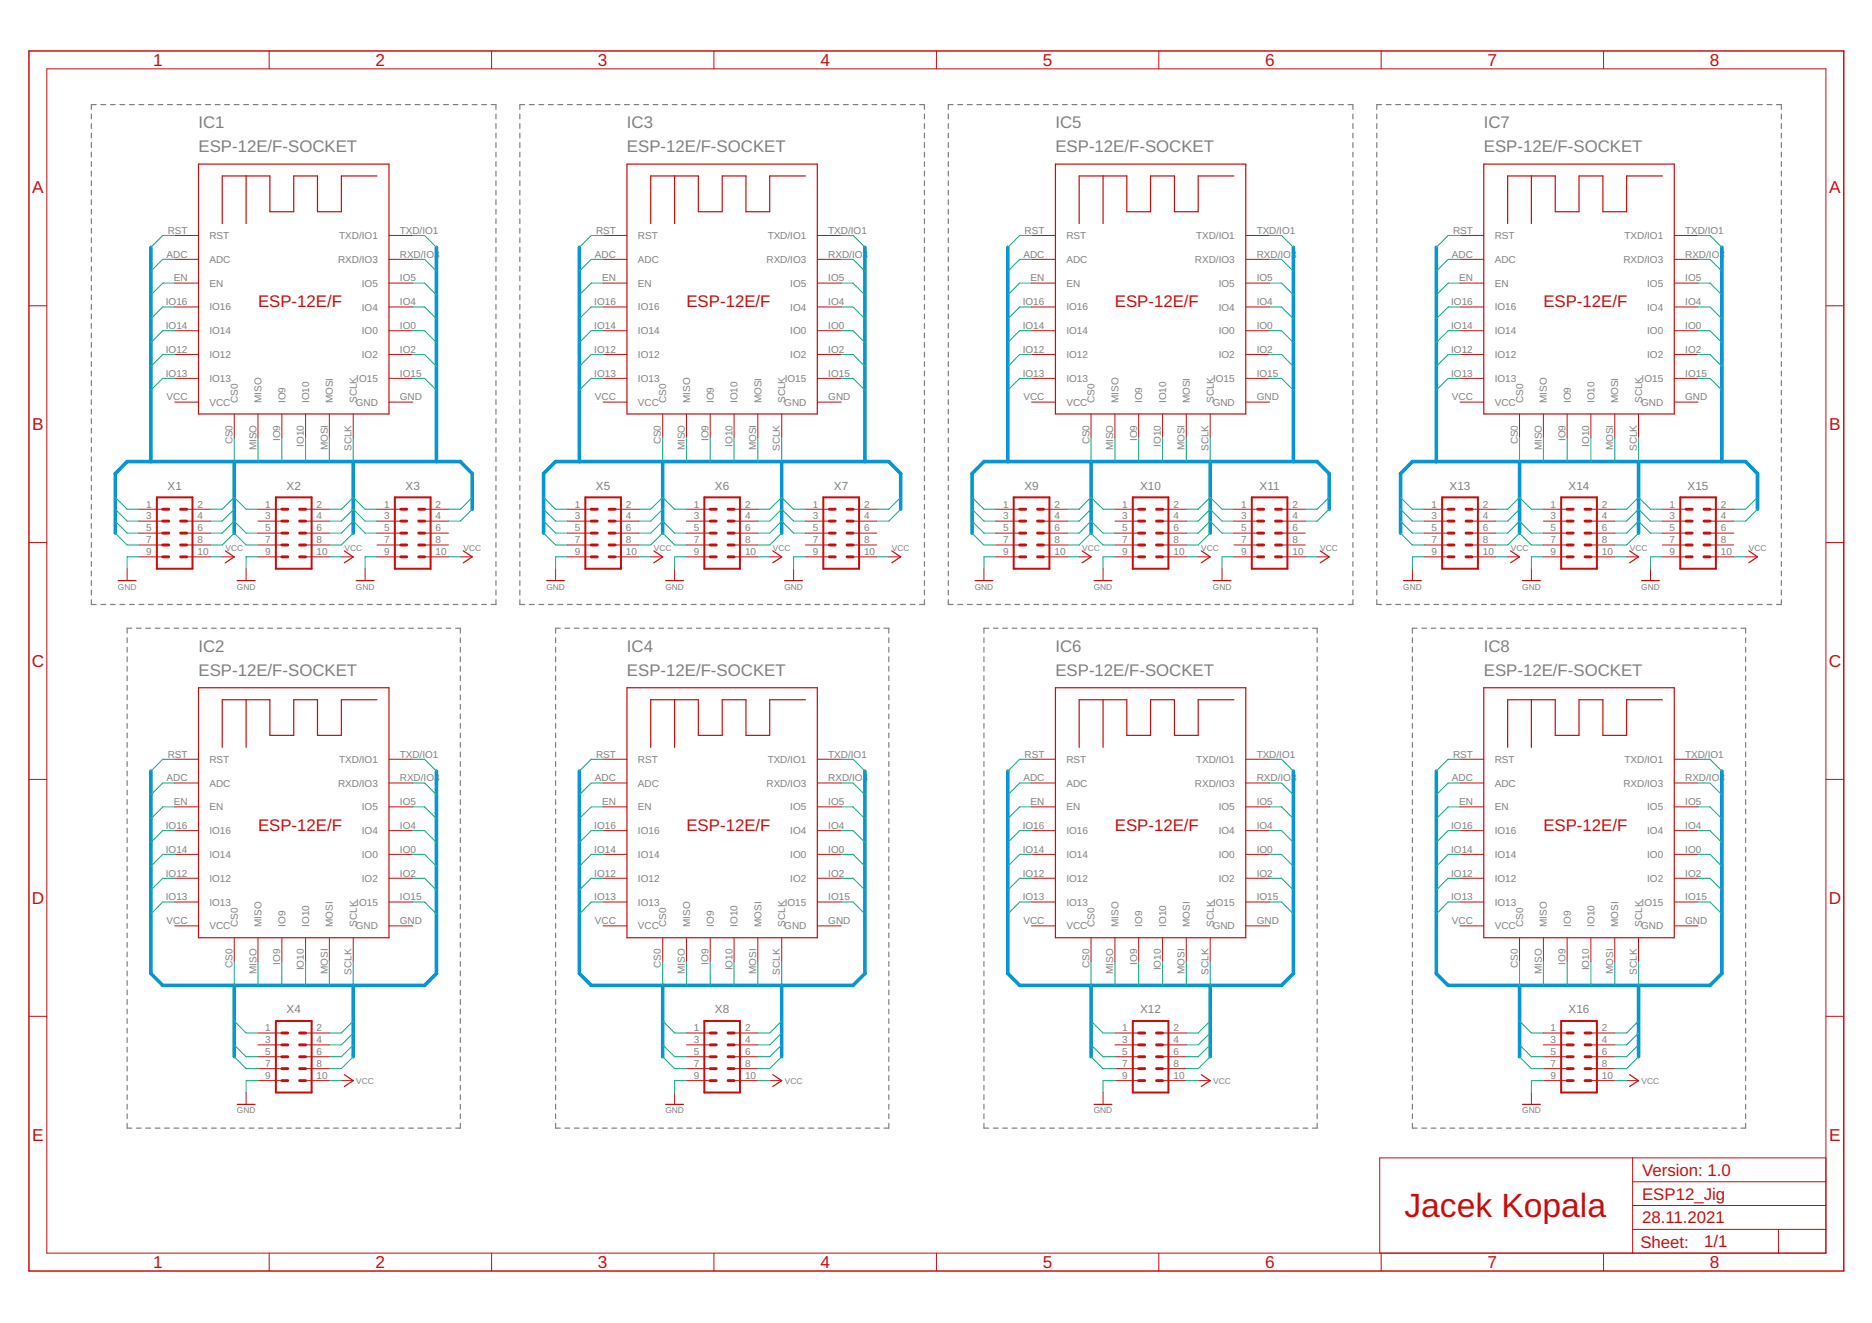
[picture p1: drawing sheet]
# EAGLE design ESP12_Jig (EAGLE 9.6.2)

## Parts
IC1  ESP-12E/F-SOCKET  [ESP-12E/F-SOCKET]
IC2  ESP-12E/F-SOCKET  [ESP-12E/F-SOCKET]
IC3  ESP-12E/F-SOCKET  [ESP-12E/F-SOCKET]
IC4  ESP-12E/F-SOCKET  [ESP-12E/F-SOCKET]
IC5  ESP-12E/F-SOCKET  [ESP-12E/F-SOCKET]
IC6  ESP-12E/F-SOCKET  [ESP-12E/F-SOCKET]
IC7  ESP-12E/F-SOCKET  [ESP-12E/F-SOCKET]
IC8  ESP-12E/F-SOCKET  [ESP-12E/F-SOCKET]
X1  ML10  [ML10]
X2  ML10  [ML10]
X3  ML10  [ML10]
X4  ML10  [ML10]
X5  ML10  [ML10]
X6  ML10  [ML10]
X7  ML10  [ML10]
X8  ML10  [ML10]
X9  ML10  [ML10]
X10  ML10  [ML10]
X11  ML10  [ML10]
X12  ML10  [ML10]
X13  ML10  [ML10]
X14  ML10  [ML10]
X15  ML10  [ML10]
X16  ML10  [ML10]

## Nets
ADC_1: IC1.ADC X1.8
ADC_3: IC3.ADC X5.8
ADC_4: IC7.ADC X13.8
ADC_5: IC5.ADC X9.8
ADC_6: IC2.ADC
ADC_7: IC6.ADC
ADC_8: IC8.ADC
ADC_9: IC4.ADC
CS0_1: IC1.CS0 X1.2
CS0_3: IC3.CS0 X5.2
CS0_4: IC7.CS0 X13.2
CS0_5: IC5.CS0 X9.2
CS0_6: IC2.CS0
CS0_7: IC6.CS0
CS0_8: IC8.CS0
CS0_9: IC4.CS0
EN_1: IC1.EN X2.5
EN_3: IC3.EN X6.5
EN_4: IC7.EN X14.5
EN_5: IC5.EN X10.5
EN_6: IC2.EN X4.5
EN_7: IC6.EN X12.5
EN_8: IC8.EN X16.5
EN_9: IC4.EN X8.5
G0_1: IC1.IO0 X2.4
G0_3: IC3.IO0 X6.4
G0_4: IC7.IO0 X14.4
G0_5: IC5.IO0 X10.4
G0_6: IC2.IO0 X4.4
G0_7: IC6.IO0 X12.4
G0_8: IC8.IO0 X16.4
G0_9: IC4.IO0 X8.4
G2_1: IC1.IO2 X2.2
G2_3: IC3.IO2 X6.2
G2_4: IC7.IO2 X14.2
G2_5: IC5.IO2 X10.2
G2_6: IC2.IO2 X4.2
G2_7: IC6.IO2 X12.2
G2_8: IC8.IO2 X16.2
G2_9: IC4.IO2 X8.2
G4_1: IC1.IO4 X3.4
G4_3: IC3.IO4 X7.4
G4_4: IC7.IO4 X15.4
G4_5: IC5.IO4 X11.4
G4_6: IC2.IO4
G4_7: IC6.IO4
G4_8: IC8.IO4
G4_9: IC4.IO4
G5_1: IC1.IO5 X3.5
G5_3: IC3.IO5 X7.5
G5_4: IC7.IO5 X15.5
G5_5: IC5.IO5 X11.5
G5_6: IC2.IO5
G5_7: IC6.IO5
G5_8: IC8.IO5
G5_9: IC4.IO5
G9_1: IC1.IO9 X1.1
G9_3: IC3.IO9 X5.1
G9_4: IC7.IO9 X13.1
G9_5: IC5.IO9 X9.1
G9_6: IC2.IO9
G9_7: IC6.IO9
G9_8: IC8.IO9
G9_9: IC4.IO9
G10_1: IC1.IO10 X3.2
G10_3: IC3.IO10 X7.2
G10_4: IC7.IO10 X15.2
G10_5: IC5.IO10 X11.2
G10_6: IC2.IO10
G10_7: IC6.IO10
G10_8: IC8.IO10
G10_9: IC4.IO10
G12_1: IC1.IO12 X1.5
G12_3: IC3.IO12 X5.5
G12_4: IC7.IO12 X13.5
G12_5: IC5.IO12 X9.5
G12_6: IC2.IO12
G12_7: IC6.IO12
G12_8: IC8.IO12
G12_9: IC4.IO12
G13_1: IC1.IO13 X1.4
G13_3: IC3.IO13 X5.4
G13_4: IC7.IO13 X13.4
G13_5: IC5.IO13 X9.4
G13_6: IC2.IO13
G13_7: IC6.IO13
G13_8: IC8.IO13
G13_9: IC4.IO13
G14_1: IC1.IO14 X1.6
G14_3: IC3.IO14 X5.6
G14_4: IC7.IO14 X13.6
G14_5: IC5.IO14 X9.6
G14_6: IC2.IO14
G14_7: IC6.IO14
G14_8: IC8.IO14
G14_9: IC4.IO14
G15_1: IC1.IO15 X2.1
G15_3: IC3.IO15 X6.1
G15_4: IC7.IO15 X14.1
G15_5: IC5.IO15 X10.1
G15_6: IC2.IO15 X4.1
G15_7: IC6.IO15 X12.1
G15_8: IC8.IO15 X16.1
G15_9: IC4.IO15 X8.1
G16_1: IC1.IO16 X1.7
G16_3: IC3.IO16 X5.7
G16_4: IC7.IO16 X13.7
G16_5: IC5.IO16 X9.7
G16_6: IC2.IO16
G16_7: IC6.IO16
G16_8: IC8.IO16
G16_9: IC4.IO16
GND: X1.9 X2.9 X3.9 X4.9 X5.9 X6.9 X7.9 X8.9 X9.9 X10.9 X11.9 X12.9 X13.9 X14.9 X15.9 X16.9
MISO_1: IC1.MISO X1.3
MISO_3: IC3.MISO X5.3
MISO_4: IC7.MISO X13.3
MISO_5: IC5.MISO X9.3
MISO_6: IC2.MISO
MISO_7: IC6.MISO
MISO_8: IC8.MISO
MISO_9: IC4.MISO
MOSI_1: IC1.MOSI X3.3
MOSI_3: IC3.MOSI X7.3
MOSI_4: IC7.MOSI X15.3
MOSI_5: IC5.MOSI X11.3
MOSI_6: IC2.MOSI
MOSI_7: IC6.MOSI
MOSI_8: IC8.MOSI
MOSI_9: IC4.MOSI
RST_1: IC1.RST X2.7
RST_3: IC3.RST X6.7
RST_4: IC7.RST X14.7
RST_5: IC5.RST X10.7
RST_6: IC2.RST X4.7
RST_7: IC6.RST X12.7
RST_8: IC8.RST X16.7
RST_9: IC4.RST X8.7
RXD_1: IC1.RXD/IO3 X2.6
RXD_3: IC3.RXD/IO3 X6.6
RXD_4: IC7.RXD/IO3 X14.6
RXD_5: IC5.RXD/IO3 X10.6
RXD_6: IC2.RXD/IO3 X4.6
RXD_7: IC6.RXD/IO3 X12.6
RXD_8: IC8.RXD/IO3 X16.6
RXD_9: IC4.RXD/IO3 X8.6
SCLK_1: IC1.SCLK X3.1
SCLK_3: IC3.SCLK X7.1
SCLK_4: IC7.SCLK X15.1
SCLK_5: IC5.SCLK X11.1
SCLK_6: IC2.SCLK
SCLK_7: IC6.SCLK
SCLK_8: IC8.SCLK
SCLK_9: IC4.SCLK
TXD_1: IC1.TXD/IO1 X2.8
TXD_3: IC3.TXD/IO1 X6.8
TXD_4: IC7.TXD/IO1 X14.8
TXD_5: IC5.TXD/IO1 X10.8
TXD_6: IC2.TXD/IO1 X4.8
TXD_7: IC6.TXD/IO1 X12.8
TXD_8: IC8.TXD/IO1 X16.8
TXD_9: IC4.TXD/IO1 X8.8
VCC: X1.10 X2.10 X3.10 X4.10 X5.10 X6.10 X7.10 X8.10 X9.10 X10.10 X11.10 X12.10 X13.10 X14.10 X15.10 X16.10
Unconnected: X2.3 X3.6 X3.7 X3.8 X4.3 X6.3 X7.6 X7.7 X7.8 X8.3 X10.3 X11.6 X11.7 X11.8 X12.3 X14.3 X15.6 X15.7 X15.8 X16.3

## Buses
ADC_1,ADC_3,CS0_1,CS0_3,EN_1,EN_3,G0_1,G0_3,G2_1,G2_3,G4_1,G4_3,G5_1,G5_3,G9_1,G9_3,G10_1,G10_3,G12_1,G12_3,G13_1,G13_3,G14_1,G14_3,G15_1,G15_3,G16_1,G16_3,MISO_1,MISO_3,MOSI_1,MOSI_3,RST_1,RST_3,RXD_1,RXD_3,SCLK_1,SCLK_3,TXD_1,TXD_3
ADC_4,CS0_4,EN_4,G0_4,G2_4,G4_4,G5_4,G9_4,G10_4,G12_4,G13_4,G14_4,G15_4,G16_4,MISO_4,MOSI_4,RST_4,RXD_4,SCLK_4,TXD_4
ADC_5,CS0_5,EN_5,G0_5,G2_5,G4_5,G5_5,G9_5,G10_5,G12_5,G13_5,G14_5,G15_5,G16_5,MISO_5,MOSI_5,RST_5,RXD_5,SCLK_5,TXD_5
ADC_6,CS0_6,EN_6,G0_6,G2_6,G4_6,G5_6,G9_6,G10_6,G12_6,G13_6,G14_6,G15_6,G16_6,MISO_6,MOSI_6,RST_6,RXD_6,SCLK_6,TXD_6
ADC_7,CS0_7,EN_7,G0_7,G2_7,G4_7,G5_7,G9_7,G10_7,G12_7,G13_7,G14_7,G15_7,G16_7,MISO_7,MOSI_7,RST_7,RXD_7,SCLK_7,TXD_7
ADC_8,CS0_8,EN_8,G0_8,G2_8,G4_8,G5_8,G9_8,G10_8,G12_8,G13_8,G14_8,G15_8,G16_8,MISO_8,MOSI_8,RST_8,RXD_8,SCLK_8,TXD_8
ADC_9,CS0_9,EN_9,G0_9,G2_9,G4_9,G5_9,G9_9,G10_9,G12_9,G13_9,G14_9,G15_9,G16_9,MISO_9,MOSI_9,RST_9,RXD_9,SCLK_9,TXD_9

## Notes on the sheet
- Version: 1.0
- Jacek Kopala
- 28.11.2021

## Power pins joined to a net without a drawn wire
GND: IC1.GND IC2.GND IC3.GND IC4.GND IC5.GND IC6.GND IC7.GND IC8.GND
VCC: IC1.VCC IC2.VCC IC3.VCC IC4.VCC IC5.VCC IC6.VCC IC7.VCC IC8.VCC
